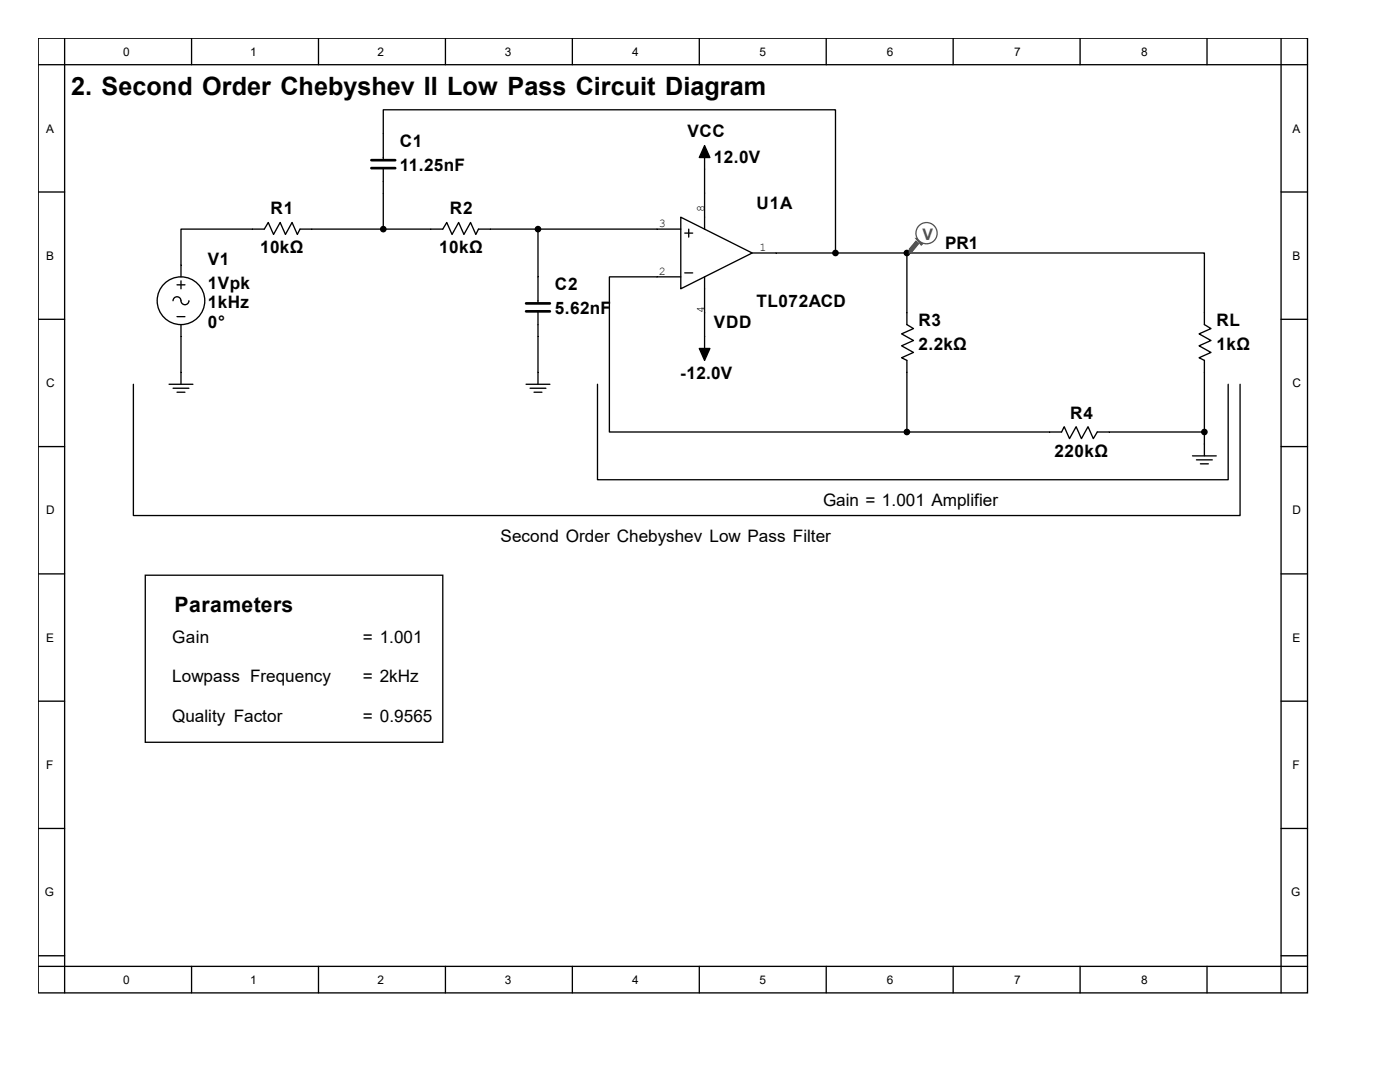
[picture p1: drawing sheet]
<svg xmlns="http://www.w3.org/2000/svg" width="279mm" height="216mm" viewBox="0 0 279 216" stroke-linecap="round" stroke-linejoin="round" font-family="sans-serif">
<g fill="none" stroke="#000" stroke-width=".26">
<path d="M7.6 7.6h253.3v190.5h-253.3zM7.6 12.9h253.3M12.9 7.6v190.5M38.2 7.6v5.3M63.6 7.6v5.3M88.9 7.6v5.3M114.2 7.6v5.3M139.6 7.6v5.3M164.9 7.6v5.3M190.2 7.6v5.3M215.6 7.6v5.3M240.9 7.6v5.3"/>
<path d="M255.7 7.6v190.5M7.6 38.3h5.3M76.5 32v-10.1h90.2v28.6M76.5 33.5v12.2M140.6 31.4v14.3M255.7 38.3h5.2M35.3 56.8h1.6M36.1 56v1.6M107.4 45.7v14.8M135.9 43.3l14.2 7.2-14.2 7.1zM135.9 45.7h-40.4l-.5 1.1-1.1-2.4-1.3 2.4-1.1-2.4-1.3 2.4-1-2.4-.8 1.3h-28.5l-.6 1.1-1-2.4-1.3 2.4-1.1-2.4-1.3 2.4-1.1-2.4-.8 1.3h-16.6v9.5M135.9 55.2h-14.3v31h59.4"/>
<path d="M136.7 54.5h1.5M136.7 46.5h1.5M137.4 45.7v1.6M140.6 55.2v14.3M150.1 50.5h30.9M181 50.5v14.3l1.3 .8-2.4 1 2.4 1.3-2.4 1.1 2.4 1.3-2.4 1.1 1.1 .5v14.3M181 50.5h59.4v14.3l1.3 .8-2.4 1 2.4 1.3-2.4 1.1 2.4 1.3-2.4 1.1 1.1 .5v19.1M7.6 63.7h5.3M26.6 76.7v26.2h220.9v-26.2M33.7 76.7h4.8M34.5 60a.79 .79 0 0 1 .8-.8 .79 .79 0 0 1 .8 .8 .79 .79 0 0 0 .8 .8 .79 .79 0 0 0 .8-.8M34.5 77.5h3.2"/>
<path d="M35.3 63.2h1.6M35.3 78.3h1.6M36.1 64.8v11.9M105 76.7h4.7M105.8 77.5h3.2M106.6 78.3h1.6M107.4 62.1v14.6M119.2 76.7v19h125.9v-19M255.7 63.7h5.2M7.6 89.1h5.3M181 86.2h30.9l.5-1.1 1 2.4 1.4-2.4 1 2.4 1.3-2.4 1.1 2.4 .8-1.3h21.4M238 91h4.7"/>
<path d="M238.8 91.8h3.1M239.6 92.6h1.6M255.7 89.1h5.2M7.6 114.5h5.3M29 114.8h59.4v33.3h-59.4zM255.7 114.5h5.2M7.6 139.9h5.3M255.7 139.9h5.2M7.6 165.3h5.3M255.7 165.3h5.2M7.6 190.7h5.3M7.6 192.8h253.3"/>
<path d="M38.2 192.8v5.3M63.6 192.8v5.3M88.9 192.8v5.3M114.2 192.8v5.3M139.6 192.8v5.3M164.9 192.8v5.3M190.2 192.8v5.3M215.6 192.8v5.3M240.9 192.8v5.3M255.7 190.7h5.2"/>
<circle cx="36.1" cy="60" r="4.8"/>
</g>
<path d="M74.1 32h4.8M74.1 33.5h4.8M105 60.5h4.7M105 62.1h4.7" fill="none" stroke="#000" stroke-width=".53"/>
<g fill="#000" stroke="#000" stroke-width=".26">
<path d="M140.6 29.1l1.1 2.3h-2.1zM139.6 69.5h2.1l-1.1 2.4z"/>
<circle cx="76.5" cy="45.7" r=".53"/>
<circle cx="107.4" cy="45.7" r=".53"/>
<circle cx="166.7" cy="50.5" r=".53"/>
<circle cx="181" cy="50.5" r=".53"/>
<circle cx="181" cy="86.2" r=".53"/>
<circle cx="240.4" cy="86.2" r=".53"/>
</g>
<path d="M182.8 48.1l.5 .5-1.3 1.6-.5 .3v-.8z" fill-rule="evenodd" fill="#505050"/>
<path d="M182.8 48.1l.5 .5-1.3 1.6-.5 .3v-.8z" fill="none" stroke="#505050" stroke-width=".25"/>
<path d="M182.8 47.6h.2l1.1 1-.2 .3z" fill-rule="evenodd" fill="#505050"/>
<path d="M182.8 47.6h.2l1.1 1-.2 .3z" fill="none" stroke="#505050" stroke-width=".25"/>
<circle cx="184.9" cy="46.5" r="2.12" fill="#fff"/>
<circle cx="184.9" cy="46.5" r="2.12" fill="none" stroke="#505050" stroke-width=".25"/>
<text font-size="5" x="14.2" y="19">2. Second Order Chebyshev II Low Pass Circuit Diagram</text>
<text font-size="4.2" x="34.8" y="122">Parameters</text>
<g font-size="3.4">
<text x="79.8" y="29.3">C1</text>
<text x="137.2" y="27.4">VCC</text>
<text x="79.8" y="34">11.25nF</text>
<text x="142.5" y="32.4">12.0V</text>
<text x="151" y="41.7">U1A</text>
<text x="54" y="42.8">R1</text>
<text x="89.8" y="42.8">R2</text>
<text x="41.5" y="52.8">V1</text>
<text x="51.9" y="50.4">10kΩ</text>
<text x="87.7" y="50.4">10kΩ</text>
<text x="188.6" y="49.7">PR1</text>
<text x="41.5" y="57.6">1Vpk</text>
<text x="110.7" y="57.8">C2</text>
<text x="41.5" y="61.5">1kHz</text>
<text x="41.5" y="65.4">0°</text>
<text x="110.7" y="62.6">5.62nF</text>
<text x="142.5" y="65.5">VDD</text>
<text x="151" y="61.3">TL072ACD</text>
<text x="183.3" y="65">R3</text>
<text x="242.8" y="65">RL</text>
<text x="183.3" y="69.8">2.2kΩ</text>
<text x="242.8" y="69.8">1kΩ</text>
<text x="135.8" y="75.6">-12.0V</text>
<text x="213.6" y="83.5">R4</text>
<text x="210.5" y="91.2">220kΩ</text>
<text x="164.2" y="101">Gain = 1.001 Amplifier</text>
<text x="99.9" y="108.1">Second Order Chebyshev Low Pass Filter</text>
<text x="34.3" y="128.2">Gain</text>
<text x="72.4" y="128.2">= 1.001</text>
<text x="34.3" y="136.1">Lowpass Frequency</text>
<text x="72.4" y="136.1">= 2kHz</text>
<text x="34.3" y="144">Quality Factor</text>
<text x="72.4" y="144">= 0.9565</text>
</g>
<text font-size="3.2" fill="#505050" x="184.1" y="47.8">V</text>
<g font-size="2.4">
<text x="24.6" y="11.1">0</text>
<text x="50" y="11.1">1</text>
<text x="75.4" y="11.1">2</text>
<text x="100.8" y="11.1">3</text>
<text x="126.2" y="11.1">4</text>
<text x="151.6" y="11.1">5</text>
<text x="177" y="11.1">6</text>
<text x="202.4" y="11.1">7</text>
<text x="227.8" y="11.1">8</text>
<text x="9.2" y="26.5">A</text>
<text x="258" y="26.5">A</text>
<text x="131.5" y="45.3">3</text>
<text x="140.6" y="42.3" transform="rotate(-90 140.6 42.3)">8</text>
<text x="9.2" y="51.9">B</text>
<text x="151.6" y="50.1">1</text>
<text x="258" y="51.9">B</text>
<text x="131.5" y="54.9">2</text>
<text x="140.6" y="62.4" transform="rotate(-90 140.6 62.4)">4</text>
<text x="9.2" y="77.3">C</text>
<text x="258" y="77.3">C</text>
<text x="9.2" y="102.7">D</text>
<text x="258" y="102.7">D</text>
<text x="9.2" y="128.1">E</text>
<text x="258" y="128.1">E</text>
<text x="9.2" y="153.5">F</text>
<text x="258" y="153.5">F</text>
<text x="8.9" y="178.9">G</text>
<text x="257.7" y="178.9">G</text>
<text x="24.6" y="196.3">0</text>
<text x="50" y="196.3">1</text>
<text x="75.4" y="196.3">2</text>
<text x="100.8" y="196.3">3</text>
<text x="126.2" y="196.3">4</text>
<text x="151.6" y="196.3">5</text>
<text x="177" y="196.3">6</text>
<text x="202.4" y="196.3">7</text>
<text x="227.8" y="196.3">8</text>
</g>
</svg>
